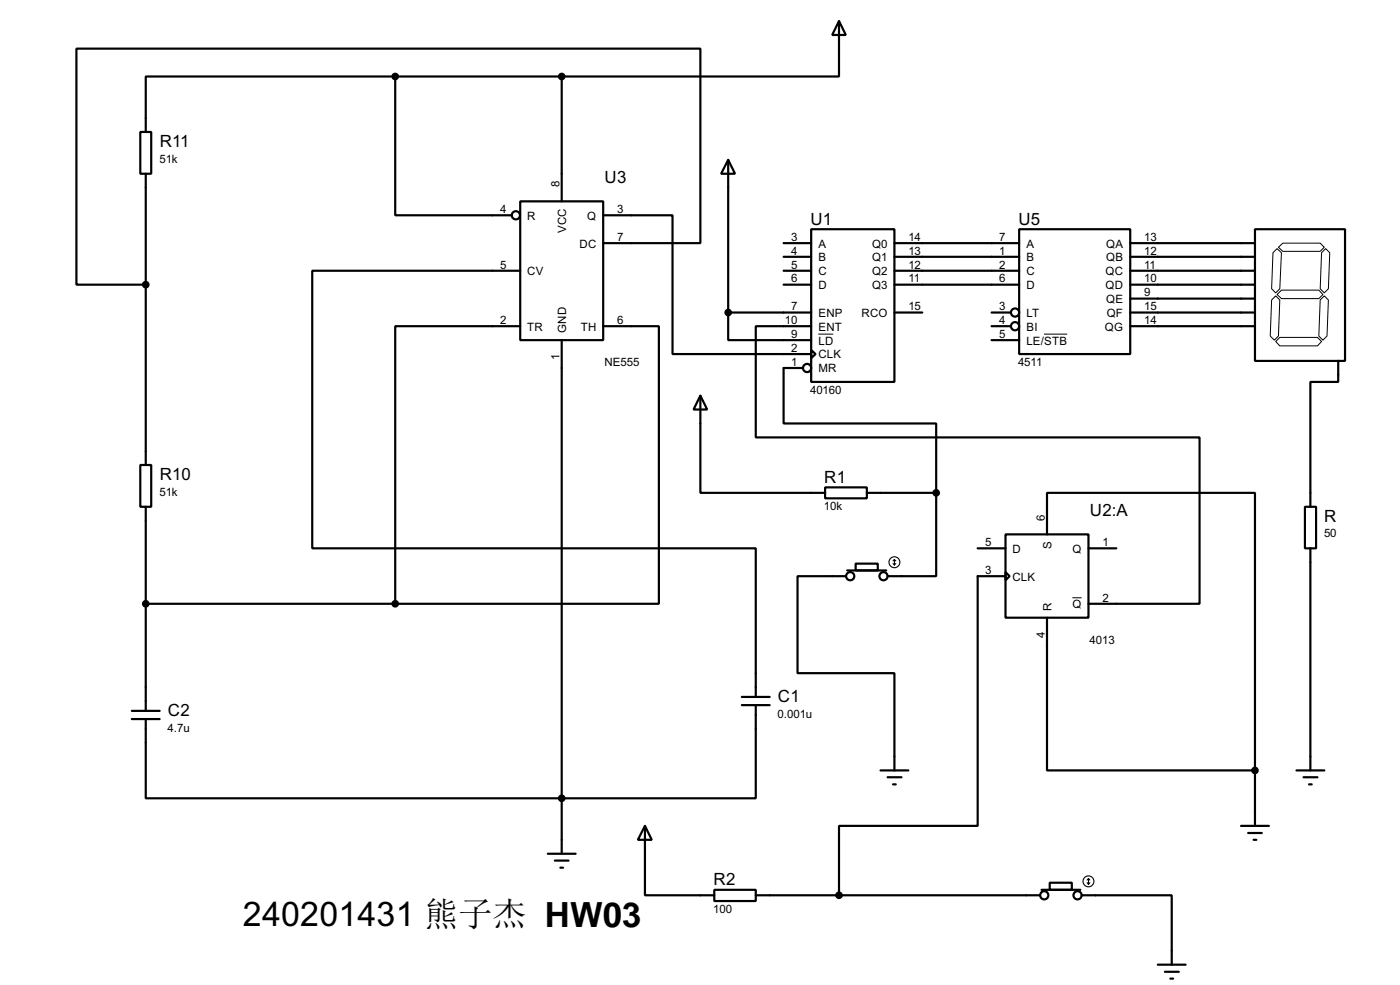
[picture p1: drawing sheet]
<svg xmlns="http://www.w3.org/2000/svg" width="256mm" height="180mm" viewBox="0 0 256 180" stroke-linecap="round" stroke-linejoin="round" font-family="sans-serif">
<g fill="none" stroke="#000" stroke-width=".4">
<path d="M72.4 14v25.4h21.4M72.4 14h-45.7v10.2M72.4 14h30.5M102.9 14v22.9M153.7 3.9l1.3 2.5h-2.5zM153.7 3.9v10.1h-50.8M25.7 24.2h2v7.6h-2zM26.7 31.8v53.3M95.3 36.9h15.2v25.4h-15.2zM110.5 39.4h12.7v25.4h25.4M133.4 29.3l1.3 2.5h-2.6zM133.4 29.3v27.9"/>
<path d="M95.3 49.6h-38.1v50.8h81.3v27.2M95.3 59.7h-22.9v50.8M110.5 44.5h17.8v-35.6h-114.3v43.2h12.7M110.5 59.7h10.2v50.8h-48.3M133.4 57.2v5.1h15.2M133.4 57.2h15.2M143.6 44.5h5M143.6 47h5M143.6 49.6h5M143.6 52.1h5M148.6 42h15.3v27.9h-15.3zM148.6 59.7h-10.1v20.4h81.3v30.4h-20.4"/>
<path d="M163.9 44.5h22.8M163.9 47h22.8M163.9 49.6h22.8M163.9 52.1h22.8M163.9 57.2h5.1M181.7 57.2h3.5M181.7 59.7h3.5M186.7 42h20.4v22.8h-20.4zM207.1 44.5h22.8M207.1 47h22.8M207.1 49.6h22.8M207.1 52.1h22.8"/>
<path d="M207.1 54.7h22.8M207.1 57.2h22.8M207.1 59.7h22.8M229.9 42h16.5v24.1h-16.5zM102.9 62.3v94M128.3 72.4l1.3 2.6h-2.5zM128.3 72.4v17.8h22.9M147.1 67.4h-3.5v10.1h27.9v12.7M148.6 64.1l.8 .7-.8 .8zM181.7 62.3h5M245.2 66.1v3.8h-5.1v22.9M25.7 85.1h2v7.7h-2z"/>
<path d="M26.7 92.8v37.3M151.2 89.2h7.6v2h-7.6zM158.8 90.2h12.7M171.5 90.2v15.3h-8.9M184.2 97.8h15.2v15.3h-15.2zM191.8 97.8v-7.6h38.1v50.8M239.1 92.8h2v7.6h-2zM26.7 110.5h45.7M155 105.5h-8.9v17.7h17.8v17.8M155.2 104.4h7.2M156.8 103.2h4v1.2h-4zM179.1 100.4h5.1"/>
<path d="M184.2 104.7l.8 .8-.8 .7zM184.2 105.5h-5.1v45.7h-25.4v12.7M191.8 113.1v27.9h38.1M199.4 100.4h5.1M240.1 100.4v40.6M24.2 130.1h5.1M24.2 131.6h5.1M135.9 127.6h5.1M135.9 129.1h5.1M138.5 129.1v17h-111.8v-14.5M100.4 156.3h5.1M101.7 157.5h2.5"/>
<path d="M102.7 158.8h.5M118.2 151.2l1.2 2.5h-2.5zM118.2 151.2v12.7h12.7M161.3 141h5.1M162.6 142.3h2.6M163.6 143.6h.5M227.4 151.2h5.1M228.7 152.5h2.5M229.7 153.7h.5M229.9 141v10.2M237.5 141h5.1M238.8 142.3h2.6"/>
<path d="M239.8 143.6h.5M130.9 162.9h7.6v2h-7.6zM138.5 163.9h52.1M190.8 162.9h7.1M192.3 161.6h4.1v1.3h-4.1zM198.2 163.9h16.5v12.7M212.1 176.6h5.1M213.4 177.9h2.6M214.4 179.1h.5"/>
<circle cx="94.5" cy="39.4" r=".75"/>
<circle cx="185.9" cy="57.2" r=".75"/>
<circle cx="185.9" cy="59.7" r=".75"/>
<circle cx="147.8" cy="67.4" r=".75"/>
<circle cx="155.7" cy="105.5" r=".75"/>
<circle cx="161.8" cy="105.5" r=".75"/>
<circle cx="191.3" cy="163.9" r=".75"/>
<circle cx="197.4" cy="163.9" r=".75"/>
</g>
<path d="M233 54.9l.7-.7 .8 .7-.3 6.6-.7 .8-.8-.8zM233.2 46.3l.8-.8 .8 .8-.3 6.6-.8 .7-.7-.7zM234 53.9l.8-.8h6.8l.8 .8-.8 .8h-6.8zM234.2 45.3l.8-.8h6.9l.7 .8-.7 .7h-6.9zM241.9 54.9l.7-.7 .8 .7-.3 6.6-.7 .8-.8-.8zM242.1 46.3l.8-.8 .7 .8-.2 6.6-.8 .7-.7-.7zM149.9 61.2h2.8M191.3 61.2h4.2M233.7 62.5l.8-.7h6.9l.7 .7-.7 .8h-6.9zM196.5 109.4h1.7" fill="none" stroke="#000" stroke-width=".18"/>
<g fill="none" stroke="#000" stroke-width=".2">
<path d="M163.6 103.2l.3 .2M163.9 102.4v1M163.9 102.4l-.3 .3M163.9 102.4l.2 .3M164.1 103.2l-.2 .2M199.2 161.6l.2 .3M199.4 160.8v1.1M199.4 160.8l-.2 .3M199.4 160.8l.3 .3M199.7 161.6l-.3 .3"/>
<circle cx="163.8" cy="102.9" r="1"/>
<circle cx="199.4" cy="161.3" r="1"/>
</g>
<g fill="#000" stroke="#000" stroke-width=".4">
<circle cx="72.4" cy="14" r=".5"/>
<circle cx="102.9" cy="14" r=".5"/>
<circle cx="26.7" cy="52.1" r=".5"/>
<circle cx="133.4" cy="57.2" r=".5"/>
<circle cx="171.5" cy="90.2" r=".5"/>
<circle cx="26.7" cy="110.5" r=".5"/>
<circle cx="72.4" cy="110.5" r=".5"/>
<circle cx="102.9" cy="146.1" r=".5"/>
<circle cx="229.9" cy="141" r=".5"/>
<circle cx="153.7" cy="163.9" r=".5"/>
</g>
<text font-size="7" x="44.5" y="169.6">240201431 熊子杰 HW03</text>
<g font-size="3.5">
<text x="29.3" y="26.8">R11</text>
<text x="110.8" y="33.5">U3</text>
<text x="148.5" y="41.2">U1</text>
<text x="186.6" y="41.2">U5</text>
<text x="29.3" y="87.8">R10</text>
<text x="151" y="88.4">R1</text>
<text x="199.7" y="94.5">U2:A</text>
<text x="242.6" y="95.5">R</text>
<text x="30.8" y="131">C2</text>
<text x="142.5" y="128.5">C1</text>
<text x="130.7" y="162.1">R2</text>
</g>
<g font-size="2.4">
<text x="29.2" y="29.8">51k</text>
<text x="102.5" y="34.3" transform="rotate(-90 102.5 34.3)">8</text>
<text x="91.6" y="39">4</text>
<text x="96.6" y="40.2">R</text>
<text x="107.6" y="40.2">Q</text>
<text x="113.1" y="39">3</text>
<text x="103.7" y="42.7" transform="rotate(-90 103.7 42.7)">VCC</text>
<text x="106.2" y="45.3">DC</text>
<text x="113.1" y="44.1">7</text>
<text x="145" y="44.1">3</text>
<text x="145" y="46.6">4</text>
<text x="149.9" y="45.3">A</text>
<text x="149.9" y="47.8">B</text>
<text x="159.8" y="45.3">Q0</text>
<text x="159.8" y="47.8">Q1</text>
<text x="166.4" y="44.1">14</text>
<text x="166.4" y="46.6">13</text>
<text x="183.1" y="44.1">7</text>
<text x="183.1" y="46.6">1</text>
<text x="188" y="45.3">A</text>
<text x="188" y="47.8">B</text>
<text x="202.6" y="45.3">QA</text>
<text x="202.6" y="47.8">QB</text>
<text x="209.6" y="44.1">13</text>
<text x="209.6" y="46.6">12</text>
<text x="91.6" y="49.2">5</text>
<text x="96.6" y="50.4">CV</text>
<text x="145" y="49.2">5</text>
<text x="145" y="51.7">6</text>
<text x="149.9" y="50.4">C</text>
<text x="149.9" y="52.9">D</text>
<text x="159.8" y="50.4">Q2</text>
<text x="159.8" y="52.9">Q3</text>
<text x="166.4" y="49.2">12</text>
<text x="166.4" y="51.7">11</text>
<text x="183.1" y="49.2">2</text>
<text x="183.1" y="51.7">6</text>
<text x="188" y="50.4">C</text>
<text x="188" y="52.9">D</text>
<text x="202.5" y="50.4">QC</text>
<text x="202.5" y="52.9">QD</text>
<text x="209.6" y="49.2">11</text>
<text x="209.6" y="51.7">10</text>
<text x="91.6" y="59.3">2</text>
<text x="113.1" y="59.3">6</text>
<text x="143.8" y="59.3">10</text>
<text x="145" y="56.8">7</text>
<text x="149.9" y="58">ENP</text>
<text x="157.8" y="58">RCO</text>
<text x="166.4" y="56.8">15</text>
<text x="183.1" y="56.8">3</text>
<text x="183.1" y="59.3">4</text>
<text x="188" y="58">LT</text>
<text x="202.6" y="55.4">QE</text>
<text x="202.7" y="58">QF</text>
<text x="209.6" y="54.3">9</text>
<text x="209.6" y="56.8">15</text>
<text x="209.6" y="59.3">14</text>
<text x="96.6" y="60.5">TR</text>
<text x="102.5" y="66" transform="rotate(-90 102.5 66)">1</text>
<text x="103.7" y="61" transform="rotate(-90 103.7 61)">GND</text>
<text x="106.4" y="60.5">TH</text>
<text x="145" y="61.9">9</text>
<text x="145" y="64.4">2</text>
<text x="149.9" y="60.5">ENT</text>
<text x="149.9" y="63.1">LD</text>
<text x="149.9" y="65.6">CLK</text>
<text x="183.1" y="61.9">5</text>
<text x="188" y="60.5">BI</text>
<text x="188" y="63.1">LE/STB</text>
<text x="202.4" y="60.5">QG</text>
<text x="110.7" y="67">NE555</text>
<text x="145" y="67">1</text>
<text x="149.9" y="68.1">MR</text>
<text x="186.5" y="67">4511</text>
<text x="148.4" y="72.1">40160</text>
<text x="29.2" y="90.8">51k</text>
<text x="151" y="93.4">10k</text>
<text x="191.4" y="95.3" transform="rotate(-90 191.4 95.3)">6</text>
<text x="180.5" y="100">5</text>
<text x="185.5" y="101.2">D</text>
<text x="192.6" y="100.5" transform="rotate(-90 192.6 100.5)">S</text>
<text x="196.5" y="101.2">Q</text>
<text x="202" y="100">1</text>
<text x="242.6" y="98.4">50</text>
<text x="180.5" y="105.1">3</text>
<text x="185.5" y="106.3">CLK</text>
<text x="192.6" y="111.8" transform="rotate(-90 192.6 111.8)">R</text>
<text x="196.5" y="111.3">Q</text>
<text x="202" y="110.1">2</text>
<text x="191.4" y="116.8" transform="rotate(-90 191.4 116.8)">4</text>
<text x="199.6" y="117.8">4013</text>
<text x="142.5" y="131.4">0.001u</text>
<text x="30.7" y="133.9">4.7u</text>
<text x="130.7" y="167.1">100</text>
</g>
</svg>
